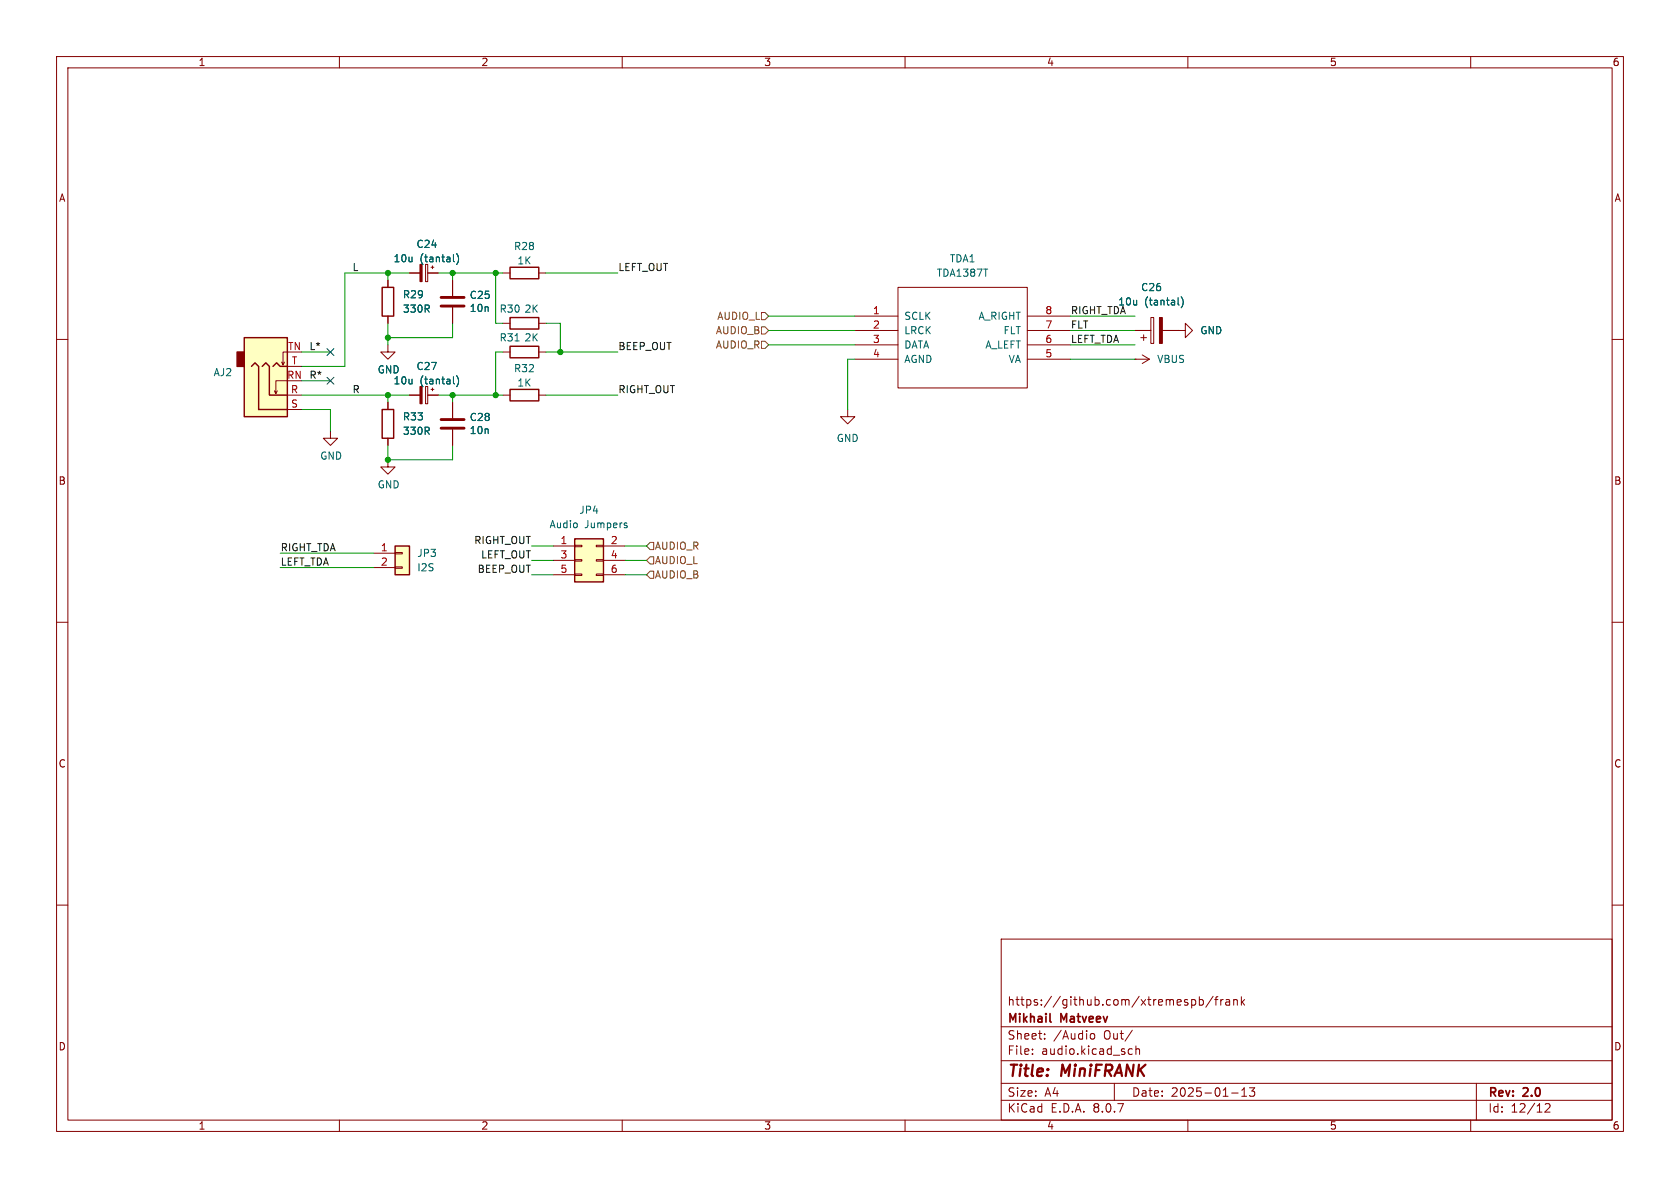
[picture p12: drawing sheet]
<svg xmlns="http://www.w3.org/2000/svg" width="297mm" height="210mm" viewBox="0 0 297 210" stroke-linecap="round" stroke-linejoin="round" font-family="sans-serif">
<g fill="none" stroke="#840000" stroke-width=".18">
<path d="M10 10h277v190h-277zM12 12h273v186h-273zM60 10v2M110 10v2M160 10v2M210 10v2M260 10v2M72.4 48.3h1.8M75.2 46.7h.4v3.1h-.4zM75.6 48.3h1.9M10 60h2M72.4 69.9h1.8"/>
<path d="M75.2 68.3h.4v3.1h-.4zM75.6 69.9h1.9M285 60h2M10 110h2M285 110h2M10 160h2M177 166h108v32h-108zM210.7 176.8l.4-.1 .3 .3v.4l-.2 .2h-.5M212 176.8l.5-.1 .2 .3v.4l-.1 .2h-.6M212 176.2v1.5M214.5 176.1l-1.3 2M214.7 176.7h.6"/>
<path d="M215.3 176.2l-.3 .2v1.3M215.8 176.7v1M216.2 176.7l-.2 .1-.2 .2M216.7 176.8h.6l.1 .9M217.4 177.1h-.5a.29 .29 0 0 0-.2 .3 .29 .29 0 0 0 .2 .3l.5-.1M218.1 176.8l.2-.1 .4 .1v.9M218.1 176.7v1M219.5 176.2v1.5M219.6 177.1l.4 .6M220 176.7l-.5 .6M285 160h2M60 198v2"/>
<path d="M110 198v2M160 198v2M177 194.5h108M177 191.5h108M177 187.5h108M177 181.5h108M182.5 186.3v.1M182.5 185.5v.1M184.7 183.6v.1M184.7 182.8v.1M192.7 183l.3-.3 .4 .1 .1 .2v.4l-.1 .2-.4 .1-.3-.3M197 191.5v3"/>
<path d="M199.6 186.3h.6M199.6 185.5h.6M200.2 182.1l-1.3 2M200.8 185.5l.2-.1 .4 .1 .1 .9M200.8 184.9v1.5M210 198v2M217.7 193.2h1.2M219.5 193.8h.9M219.5 192.7l.5-.4v1.5M220.9 192.3h.9l-.5 .6 .4 .1v.7l-.2 .1h-.4l-.2-.1M260 198v2M261 191.5v6.5"/>
<path d="M273.2 195.2l.5-.1 .3 .1v.3l-.9 1.1h.9"/>
</g>
<path d="M185.6 180.5l.2 .2" fill="none" stroke="#840000" stroke-width=".3"/>
<g fill="#840000" stroke="#840000" stroke-width=".18">
<path d="M74.2 68.3h.4v3.1h-.4z"/>
<path d="M74.2 46.7h.4v3.1h-.4z"/>
</g>
<path d="M80.2 46.1l.1 .2M80.7 44.8a1.46 1.46 0 0 1 0 2M80.2 67.7l.1 .2M80.7 66.4a1.46 1.46 0 0 1 0 2" fill="none" stroke="#006464" stroke-width=".18"/>
<path d="M101.6 95.3h5.1v7.6h-5.1z" fill="#ffffc2"/>
<g fill="none" stroke="#840000" stroke-width=".18">
<path d="M80 49.5v2.8M80 54.4v2.8M88.9 69.9h1.3M95.2 69.9h1.3M97.8 96.5h3.8M97.8 99.1h3.8M101.6 98.9h1.3v.3h-1.3zM101.6 96.4h1.3v.2h-1.3zM105.4 98.9h1.3v.3h-1.3zM105.4 96.4h1.3v.2h-1.3zM106.7 96.5h3.8M106.7 99.1h3.8"/>
<path d="M97.8 101.6h3.8M101.6 101.5h1.3v.2h-1.3zM105.4 101.5h1.3v.2h-1.3zM106.7 101.6h3.8"/>
</g>
<path d="M90.2 68.8h5v2.1h-5zM101.6 95.3h5.1v7.6h-5.1z" fill="none" stroke="#840000" stroke-width=".25"/>
<path d="M110.7 92.9l.2 .1-.2 .3M110.7 92.4l.1 .1" fill="none" stroke="#006464" stroke-width=".18"/>
<path d="M78 54.1h4M78 52.6h4" fill="none" stroke="#840000" stroke-width=".51"/>
<path d="M43.2 59.7h7.6v14h-7.6z" fill="#ffffc2"/>
<path d="M41.9 62.2h1.3v2.6h-1.3z" fill="#840000" stroke="#840000" stroke-width=".25"/>
<path d="M88.9 57.2h1.3M95.2 57.2h1.3M49 69.1l-.2 .5M50.3 64l-.3 .5M50.8 62.2h-.8v2.3l-.2-.5M50.8 67.3h-2v2.3l-.3-.5M50.8 69.9h2.5M50.8 72.4h2.5M50.8 64.8h2.5M88.9 62.2h1.3M95.2 62.2h1.3" fill="none" stroke="#840000" stroke-width=".18"/>
<path d="M43.2 59.7h7.6v14h-7.6zM90.2 56.1h5v2.1h-5zM44.4 64.8l.7-.7 .6 .7v7.6h5.1M46.4 64.8l.6-.7 .6 .7v5.1h3.2M48.3 64.8l.6-.7 .6 .7h1.3M90.2 61.2h5v2h-5z" fill="none" stroke="#840000" stroke-width=".25"/>
<path d="M91 60.3h.8" fill="none" stroke="#006464" stroke-width=".18"/>
<path d="M69.8 96.5h2.6v5.1h-2.6z" fill="#ffffc2"/>
<g fill="none" stroke="#840000" stroke-width=".18">
<path d="M68.6 49.5v1.3M68.6 55.9v1.3M72.4 48.3h1.8M75.6 48.3h1.9M80 49.5v2.8M80 54.4v2.8M88.9 48.3h1.3M95.2 48.3h1.3M151.1 58.4h7.6M151.1 55.9h7.6M158.7 50.8h22.9v17.8h-22.9zM181.6 58.4h7.6"/>
<path d="M181.6 55.9h7.6M200.7 58.4h2.8M201.7 59.7h1M202.2 59.2v1M203.5 56.1h.5v4.6h-.5zM205.5 58.4h2.8M208.3 58.4h1.2v-1.2l1.3 1.2-1.3 1.3v-1.3M208.3 58.4h.1M58.4 76.2v1.3h1.3l-1.3 1.2-1.3-1.2h1.3M68.6 61v1.2h1.2l-1.2 1.3-1.3-1.3h1.3M68.6 71.1v1.3M68.6 77.5v1.2"/>
<path d="M72.4 69.9h1.8M75.6 69.9h1.9M80 71.1v2.8M80 75.9v2.8M149.9 72.4v1.3h1.2l-1.2 1.2-1.3-1.2h1.3M151.1 63.5h7.6M151.1 61h7.6M181.6 63.5h7.6M181.6 61h7.6M200.7 63.5h.1M200.7 63.5h2.5M201.9 62.7l1.3 .8"/>
<path d="M203.2 63.5l-1.3 .8M66 97.8h3.8M68.6 81.3v1.3h1.2l-1.2 1.2-1.3-1.2h1.3M69.8 97.7h1.3v.2h-1.3zM66 100.3h3.8M69.8 100.2h1.3v.3h-1.3z"/>
</g>
<path d="M67.6 50.8h2v5.1h-2zM90.2 47.2h5v2.1h-5zM67.6 72.4h2v5.1h-2zM69.8 96.5h2.6v5.1h-2.6z" fill="none" stroke="#840000" stroke-width=".25"/>
<path d="M205 56.1h.5v4.6h-.5z" fill="#840000" stroke="#840000" stroke-width=".18"/>
<path d="M80.2 46.1l.1 .2M80.7 44.8a1.46 1.46 0 0 1 0 2M208.3 53.7l.1 .2M208.8 52.5a1.46 1.46 0 0 1 0 1.9M80.2 67.7l.1 .2M80.7 66.4a1.46 1.46 0 0 1 0 2" fill="none" stroke="#006464" stroke-width=".18"/>
<path d="M78 75.7h4M78 74.2h4" fill="none" stroke="#840000" stroke-width=".51"/>
<path d="M134.6 55.2h.7l.6 .7-.6 .6h-.7zM134.6 57.8h.7l.6 .6-.6 .7h-.7zM134.6 60.3h.7l.6 .7-.6 .6h-.7zM114.9 98.4h.7v1.3h-.7l-.6-.6zM114.9 95.9h.7v1.3h-.7l-.6-.7zM114.9 101h.7v1.2h-.7l-.6-.6z" fill="none" stroke="#725600" stroke-width=".18"/>
<g fill="none" stroke="#009600" stroke-width=".18">
<path d="M68.6 48.3v1.2M68.6 57.2v3.8M72.4 48.3h-11.4v16.5h-7.7M77.5 48.3h11.4M80 48.3v1.2M80 57.2v2.5h-11.4M87.6 48.3v8.9h1.3M96.5 57.2h2.6v5M96.5 48.3h12.7M135.9 58.4h15.2M135.9 55.9h15.2M189.2 58.4h11.5"/>
<path d="M189.2 55.9h11.5M53.3 62.2h5.1M53.3 69.9h19.1M53.3 67.3h5.1M53.3 72.4h5.1v3.8M68.6 78.7v2.6h11.4v-2.6M68.6 69.9v1.2M77.5 69.9h11.4M80 69.9v1.2M88.9 62.2h-1.3v7.7M96.5 62.2h12.7M96.5 69.9h12.7"/>
<path d="M135.9 61h15.2M151.1 63.5h-1.2v8.9M189.2 61h11.5M189.2 63.5h11.5M49.5 97.8h16.5M94 99.1h3.8M94 96.5h3.8M110.5 99.1h3.8M110.5 96.5h3.8M49.5 100.3h16.5M94 101.6h3.8M110.5 101.6h3.8"/>
</g>
<path d="M57.8 61.6l1.2 1.2M57.8 66.7l1.2 1.2M59 61.6l-1.2 1.2M59 66.7l-1.2 1.2" fill="none" stroke="#000084" stroke-width=".18"/>
<g fill="#009600" stroke="#009600" stroke-width=".18">
<circle cx="68.6" cy="81.3" r=".46"/>
<circle cx="68.6" cy="48.3" r=".46"/>
<circle cx="68.6" cy="69.9" r=".46"/>
<circle cx="68.6" cy="59.7" r=".46"/>
<circle cx="99.1" cy="62.2" r=".46"/>
<circle cx="87.6" cy="48.3" r=".46"/>
<circle cx="87.6" cy="69.9" r=".46"/>
<circle cx="80" cy="48.3" r=".46"/>
<circle cx="80" cy="69.9" r=".46"/>
</g>
<g font-size="2.8" fill="#840000">
<text x="178" y="190.9">Title:</text>
<text x="187.7" y="190.9">MiniFRANK</text>
</g>
<g font-size="2.1" fill="#840000">
<text x="178" y="178">https://github.com/xtremespb/frank</text>
<text x="178" y="184">Sheet:</text>
<text x="178" y="181.2">Mikhail</text>
<text x="186.2" y="184">/Audio</text>
<text x="187.6" y="181.2">Matveev</text>
<text x="195.2" y="184">Out/</text>
<text x="178" y="186.7">File:</text>
<text x="184.1" y="186.7">audio.kicad_sch</text>
<text x="178" y="196.9">KiCad</text>
<text x="178" y="194.1">Size:</text>
<text x="184.7" y="194.1">A4</text>
<text x="185.7" y="196.9">E.D.A.</text>
<text x="193.3" y="196.9">8.0.7</text>
<text x="200" y="194.1">Date:</text>
<text x="207" y="194.1">2025-01-13</text>
<text x="263" y="194.3">Rev:</text>
<text x="263" y="196.9">Id:</text>
<text x="267.1" y="196.9">12/12</text>
<text x="269.4" y="194.3">2.0</text>
</g>
<g font-size="1.8" fill="#840000">
<text x="35" y="11.9">1</text>
<text x="85" y="11.9">2</text>
<text x="135" y="11.9">3</text>
<text x="185" y="11.9">4</text>
<text x="235" y="11.9">5</text>
<text x="285" y="11.9">6</text>
<text x="10.3" y="35.9">A</text>
<text x="285.3" y="35.9">A</text>
<text x="10.3" y="85.9">B</text>
<text x="285.3" y="85.9">B</text>
<text x="10.3" y="135.9">C</text>
<text x="285.3" y="135.9">C</text>
<text x="10.3" y="185.9">D</text>
<text x="285.3" y="185.9">D</text>
<text x="35" y="199.9">1</text>
<text x="85" y="199.9">2</text>
<text x="135" y="199.9">3</text>
<text x="185" y="199.9">4</text>
<text x="235" y="199.9">5</text>
<text x="285" y="199.9">6</text>
</g>
<g font-size="1.8" fill="#0f0f0f">
<text x="62.2" y="48">L</text>
<text x="109.2" y="48">LEFT_OUT</text>
<text x="189.2" y="58.2">FLT</text>
<text x="189.2" y="55.6">RIGHT_TDA</text>
<text x="54.6" y="62">L*</text>
<text x="109.2" y="62">BEEP_OUT</text>
<text x="189.2" y="60.7">LEFT_TDA</text>
<text x="54.6" y="67">R*</text>
<text x="62.2" y="69.6">R</text>
<text x="109.2" y="69.6">RIGHT_OUT</text>
<text x="49.5" y="97.5">RIGHT_TDA</text>
<text x="49.5" y="100.1">LEFT_TDA</text>
<text x="83.7" y="96.3">RIGHT_OUT</text>
<text x="84.3" y="101.3">BEEP_OUT</text>
<text x="84.9" y="98.8">LEFT_OUT</text>
</g>
<g font-size="1.8" fill="#006464">
<text x="69.5" y="46.6">10u</text>
<text x="73.5" y="44">C24</text>
<text x="74.2" y="46.6">(tantal)</text>
<text x="90.8" y="44.4">R28</text>
<text x="91.4" y="46.9">1K</text>
<text x="167.8" y="46.6">TDA1</text>
<text x="71.1" y="52.9">R29</text>
<text x="82.9" y="53">C25</text>
<text x="165.5" y="49.1">TDA1387T</text>
<text x="201.6" y="51.7">C26</text>
<text x="71.1" y="55.5">330R</text>
<text x="82.9" y="55.3">10n</text>
<text x="88.2" y="55.5">R30</text>
<text x="92.6" y="55.5">2K</text>
<text x="159.8" y="56.7">SCLK</text>
<text x="159.8" y="59.3">LRCK</text>
<text x="172.9" y="56.7">A_RIGHT</text>
<text x="177.3" y="59.3">FLT</text>
<text x="197.6" y="54.2">10u</text>
<text x="202.3" y="54.2">(tantal)</text>
<text x="212.1" y="59.3">GND</text>
<text x="73.5" y="65.6">C27</text>
<text x="88.2" y="60.6">R31</text>
<text x="90.8" y="66">R32</text>
<text x="92.6" y="60.6">2K</text>
<text x="159.8" y="61.8">DATA</text>
<text x="159.8" y="64.4">AGND</text>
<text x="174.1" y="61.8">A_LEFT</text>
<text x="178.2" y="64.4">VA</text>
<text x="204.5" y="64.4">VBUS</text>
<text x="37.7" y="66.7">AJ2</text>
<text x="66.7" y="66.2">GND</text>
<text x="69.5" y="68.2">10u</text>
<text x="74.2" y="68.2">(tantal)</text>
<text x="91.4" y="68.5">1K</text>
<text x="71.1" y="77.1">330R</text>
<text x="71.1" y="74.5">R33</text>
<text x="82.9" y="74.6">C28</text>
<text x="82.9" y="76.9">10n</text>
<text x="56.5" y="81.5">GND</text>
<text x="147.8" y="78.3">GND</text>
<text x="66.7" y="86.5">GND</text>
<text x="97.1" y="93.6">Audio</text>
<text x="102.3" y="91">JP4</text>
<text x="103.4" y="93.6">Jumpers</text>
<text x="73.7" y="98.7">JP3</text>
<text x="73.7" y="101.2">I2S</text>
</g>
<g font-size="1.8" fill="#725600">
<text x="126.5" y="59.3">AUDIO_B</text>
<text x="126.7" y="56.7">AUDIO_L</text>
<text x="126.5" y="61.8">AUDIO_R</text>
<text x="115.7" y="99.9">AUDIO_L</text>
<text x="115.7" y="97.4">AUDIO_R</text>
<text x="115.7" y="102.5">AUDIO_B</text>
</g>
<g font-size="1.8" fill="#a90000">
<text x="154.2" y="55.6">1</text>
<text x="154.2" y="58.2">2</text>
<text x="184.7" y="58.2">7</text>
<text x="184.7" y="55.6">8</text>
<text x="50.8" y="62">TN</text>
<text x="51.5" y="64.5">T</text>
<text x="154.2" y="60.7">3</text>
<text x="154.2" y="63.2">4</text>
<text x="184.7" y="63.2">5</text>
<text x="184.7" y="60.7">6</text>
<text x="50.7" y="67.1">RN</text>
<text x="51.3" y="69.6">R</text>
<text x="51.4" y="72.1">S</text>
<text x="67.2" y="97.5">1</text>
<text x="67.2" y="100.1">2</text>
<text x="99" y="96.3">1</text>
<text x="99" y="98.8">3</text>
<text x="99" y="101.3">5</text>
<text x="107.9" y="96.3">2</text>
<text x="107.9" y="98.8">4</text>
<text x="107.9" y="101.3">6</text>
</g>
</svg>
